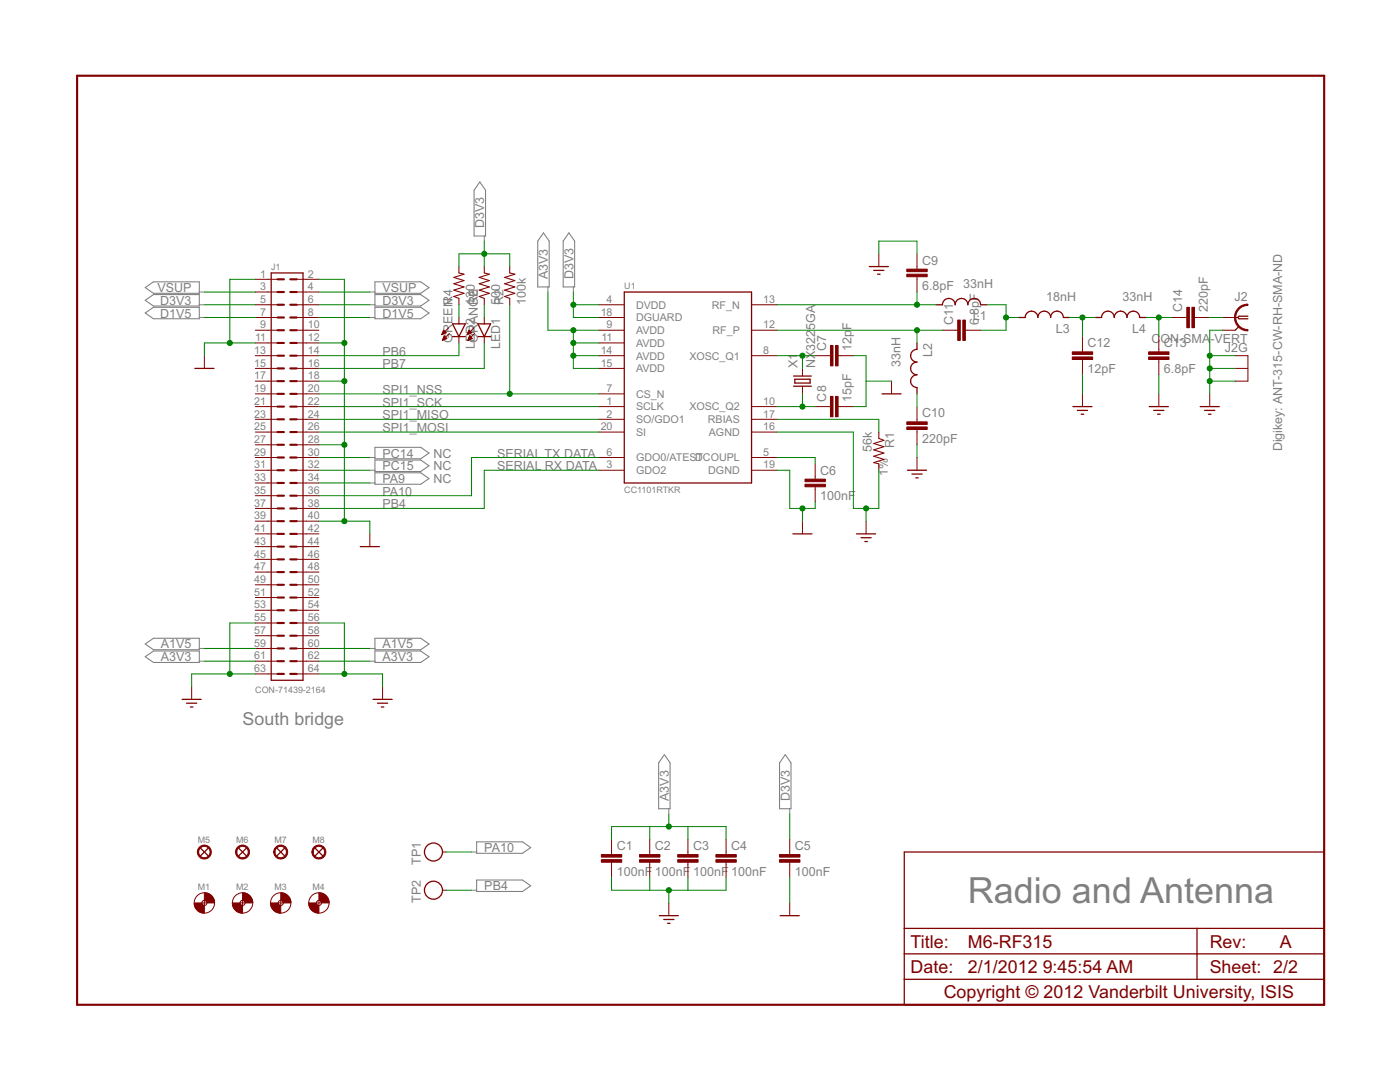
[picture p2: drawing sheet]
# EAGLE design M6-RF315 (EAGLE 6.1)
DESIGNER: Sandor Szilvasi; PAGE1: Cover Page; PAGE2: Radio and Antenna; REVISION: A; TITLE: M6-RF315

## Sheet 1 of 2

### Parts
LOGO1  LOGO-ISIS-600MIL-10MM-CU  [LOGO-ISIS-10MM-COPPER]
LOGO2  LOGO-MARMOTE-600MIL-10MM-CU  [LOGO-MARMOTE-10MM-COPPER]
LOGO3  LOGO-VANDERBILT-600MIL-10MM-CU  [LOGO-VANDERBILT-10MM-COPPER]
LOGO4  LOGO-RADIO-3-600MIL-10MM-CU  [LOGO-RADIO-FILLED-10MM-COPPER]

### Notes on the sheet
- 315 MHz radio transceiver module
- for the Marmote platform
- http://marmote.googlecode.com

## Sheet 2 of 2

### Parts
C1  100nF  C0603  [C0603]
C2  100nF  C0603  [C0603]
C3  100nF  C0603  [C0603]
C4  100nF  C0603  [C0603]
C5  100nF  C0603  [C0603]
C6  100nF  C0603  [C0603]
C7  12pF  C0603  [C0603]
C8  15pF  C0603  [C0603]
C9  6.8pF  C0603  [C0603]
C10  220pF  C0603  [C0603]
C11  6.8pF  C0603  [C0603]
C12  12pF  C0603  [C0603]
C13  6.8pF  C0603  [C0603]
C14  220pF  C0603  [C0603]
J1  CON-71439-2164  [71439-XX64-BOT]
J2  CON-SMA-VERT  [SMA-VERT]
L1  33nH  L0402  [L0402]
L2  33nH  L0402  [L0402]
L3  18nH  L0402  [L0402]
L4  33nH  L0402  [L0402]
LED1  LED0603  [LED0603]
LED2  LED0603  [LED0603]
M1  MOUNT-HOLE3.3  [3,3]
M2  MOUNT-HOLE3.3  [3,3]
M3  MOUNT-HOLE3.3  [3,3]
M4  MOUNT-HOLE3.3  [3,3]
M5  FIDUCIAL1X2  [FIDUCIAL-1X2]
M6  FIDUCIAL1X2  [FIDUCIAL-1X2]
M7  FIDUCIAL1X2  [FIDUCIAL-1X2]
M8  FIDUCIAL1X2  [FIDUCIAL-1X2]
R1  56k  R0603  [R0603]
R2  100k  R0603  [R0603]
R3  500  R0603  [R0603]
R4  130  R0603  [R0603]
TP1  TESTPOINT-RED  [TESTPOINT]
TP2  TESTPOINT-RED  [TESTPOINT]
U1  CC1101RTKR  [QFN-20]
X1  NX3225GA  [NX3225GA]

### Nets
A1V5: J1.59 J1.60
A3V3: C1.1 C2.1 C3.1 C4.1 J1.61 J1.62 U1.9(AVDD) U1.11(AVDD) U1.14(AVDD) U1.15(AVDD)
AGND: C1.2 C2.2 C3.2 C4.2 C9.1 C10.2 C12.2 C13.2 J1.55 J1.56 J1.63 J1.64 J2.2(GND) J2.3(GND) J2.4(GND) J2.5(GND) R1.2 U1.16(AGND)
D1V5: J1.7 J1.8
D3V3: C5.1 J1.5 J1.6 R2.2 R3.2 R4.2 U1.4(DVDD) U1.18(DGUARD)
DGND: C5.2 C6.2 C7.2 C8.2 J1.1 J1.2 J1.11 J1.12 J1.18 J1.28 J1.40 U1.19(DGND)
N$1: LED1.A R3.1
N$2: C12.1 L3.2 L4.1
N$4: C6.1 U1.5(DCOUPL)
N$6: C8.1 U1.10(XOSC_Q2) X1.1
N$7: C7.1 U1.8(XOSC_Q1) X1.3
N$8: C11.1 L2.2 U1.12(RF_P)
N$9: C9.2 L1.1 U1.13(RF_N)
N$10: C11.2 L1.2 L3.1
N$11: C13.1 C14.1 L4.2
N$12: C14.2 J2.1
N$13: C10.1 L2.1
N$19: LED2.A R4.1
PA9: J1.34
PA10: J1.36 TP1.1 U1.6(GDO0/ATEST)
PB4: J1.38 TP2.1 U1.3(GDO2)
PB6: J1.14 LED2.C
PB7: J1.16 LED1.C
PC14: J1.30
PC15: J1.32
RBIAS: R1.1 U1.17(RBIAS)
SPI1_MISO: J1.24 U1.2(SO/GDO1)
SPI1_MOSI: J1.26 U1.20(SI)
SPI1_NSS: J1.20 R2.1 U1.7(CS_N)
SPI1_SCK: J1.22 U1.1(SCLK)
VSUP: J1.3 J1.4
Unconnected: J1.9 J1.10 J1.13 J1.15 J1.17 J1.19 J1.21 J1.23 J1.25 J1.27 J1.29 J1.31 J1.33 J1.35 J1.37 J1.39 J1.41 J1.42 J1.43 J1.44 J1.45 J1.46 J1.47 J1.48 J1.49 J1.50 J1.51 J1.52 J1.53 J1.54 J1.57 J1.58

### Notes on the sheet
- Digikey: ANT-315-CW-RH-SMA-ND
- NC | SERIAL TX DATA
- NC | SERIAL RX DATA
- NC
- South bridge

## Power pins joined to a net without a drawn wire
AGND: U1.EXP(AGND)
DGND: X1.2(DGND) X1.4(DGND)

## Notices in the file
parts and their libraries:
M6-RF315: Copyright © 2012 Vanderbilt University, ISIS
